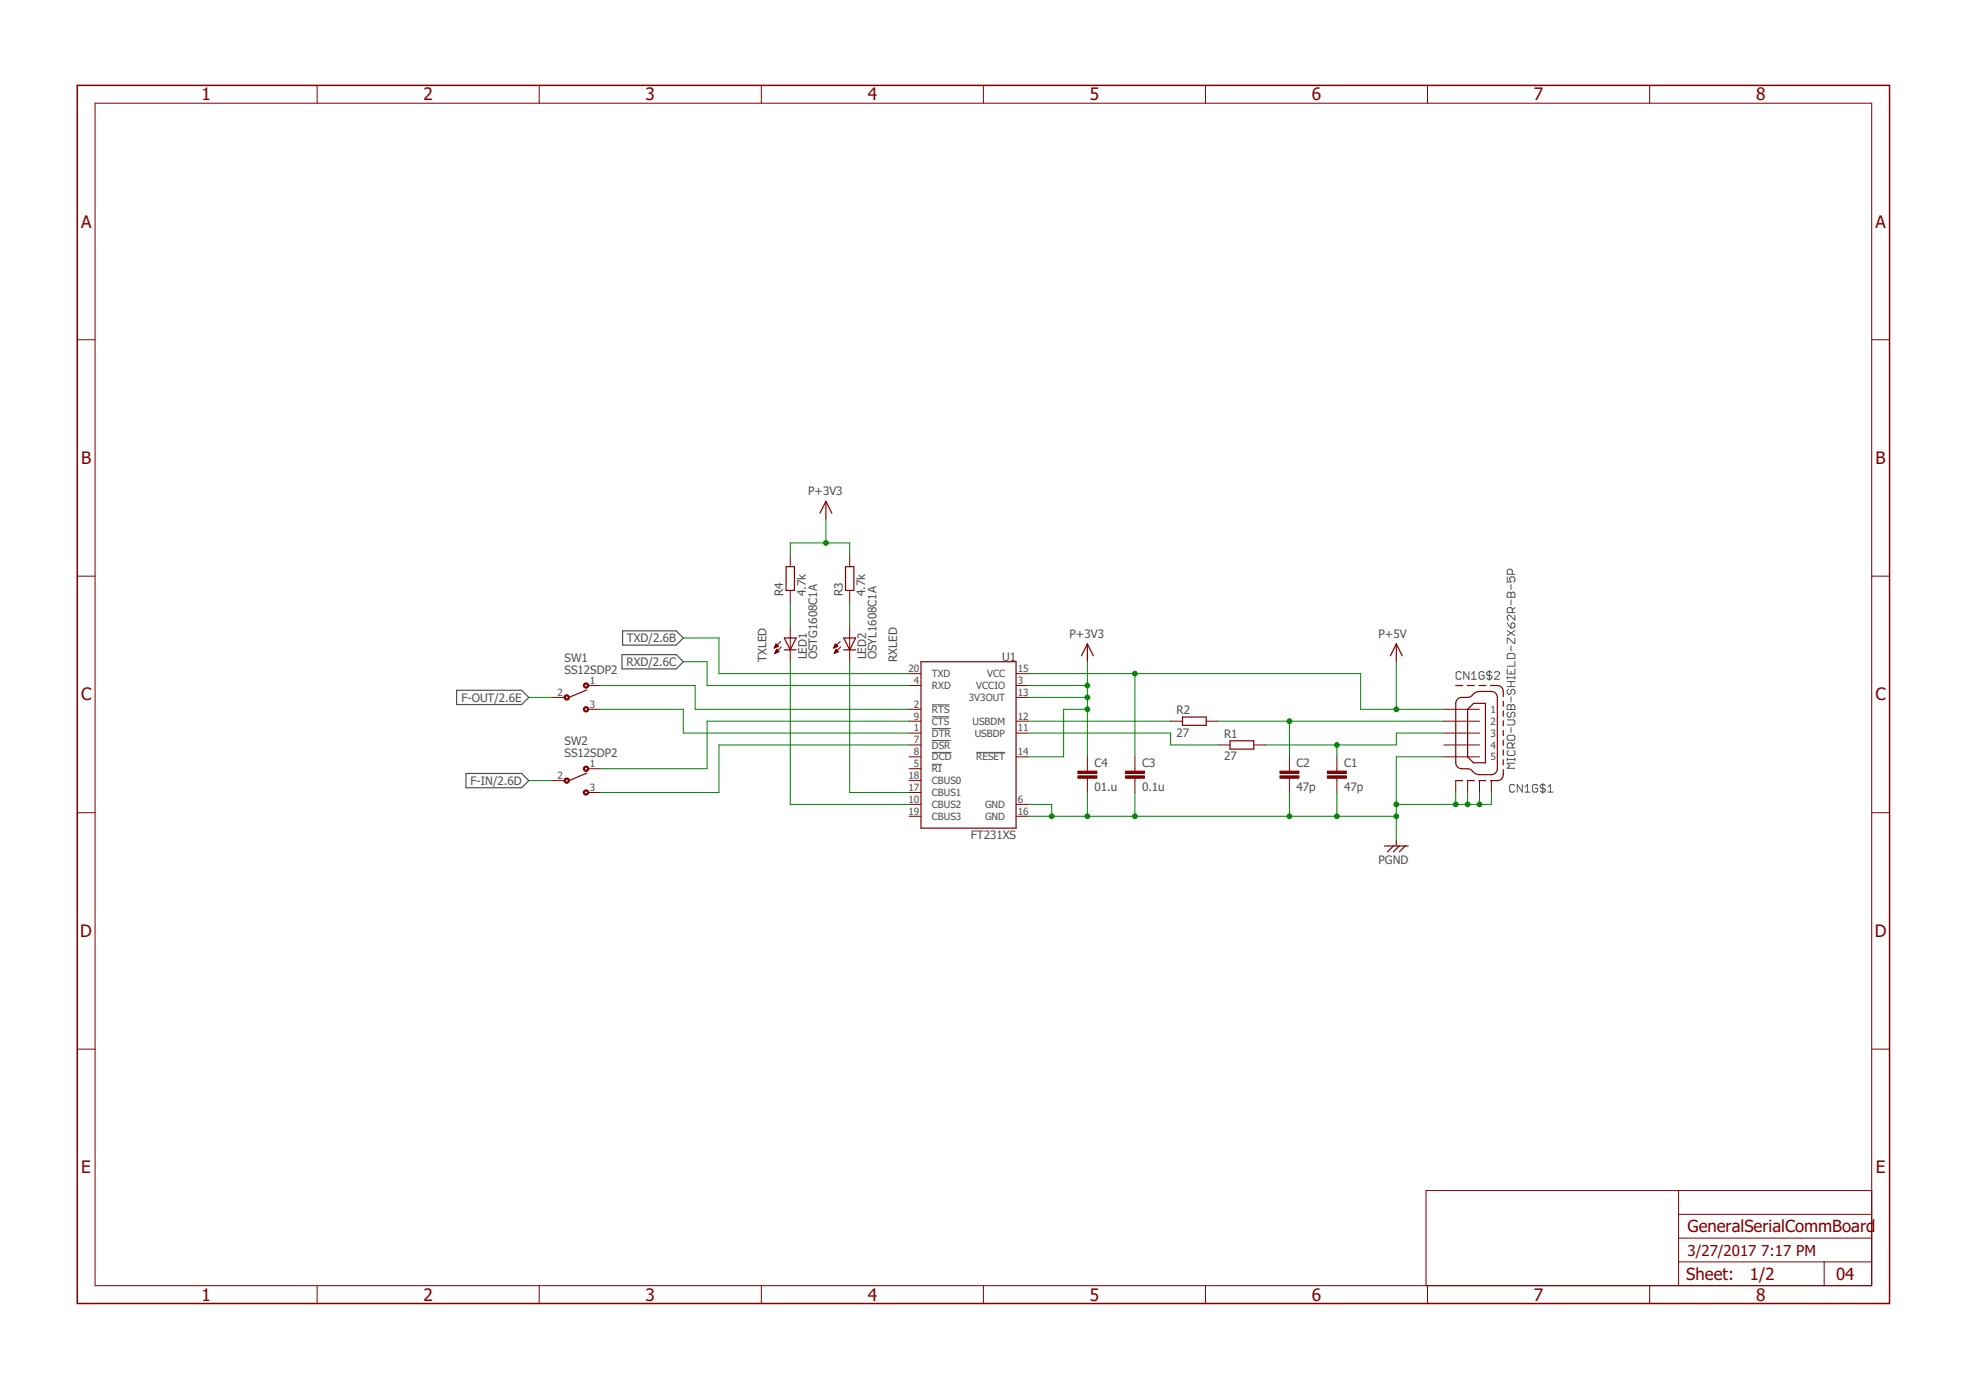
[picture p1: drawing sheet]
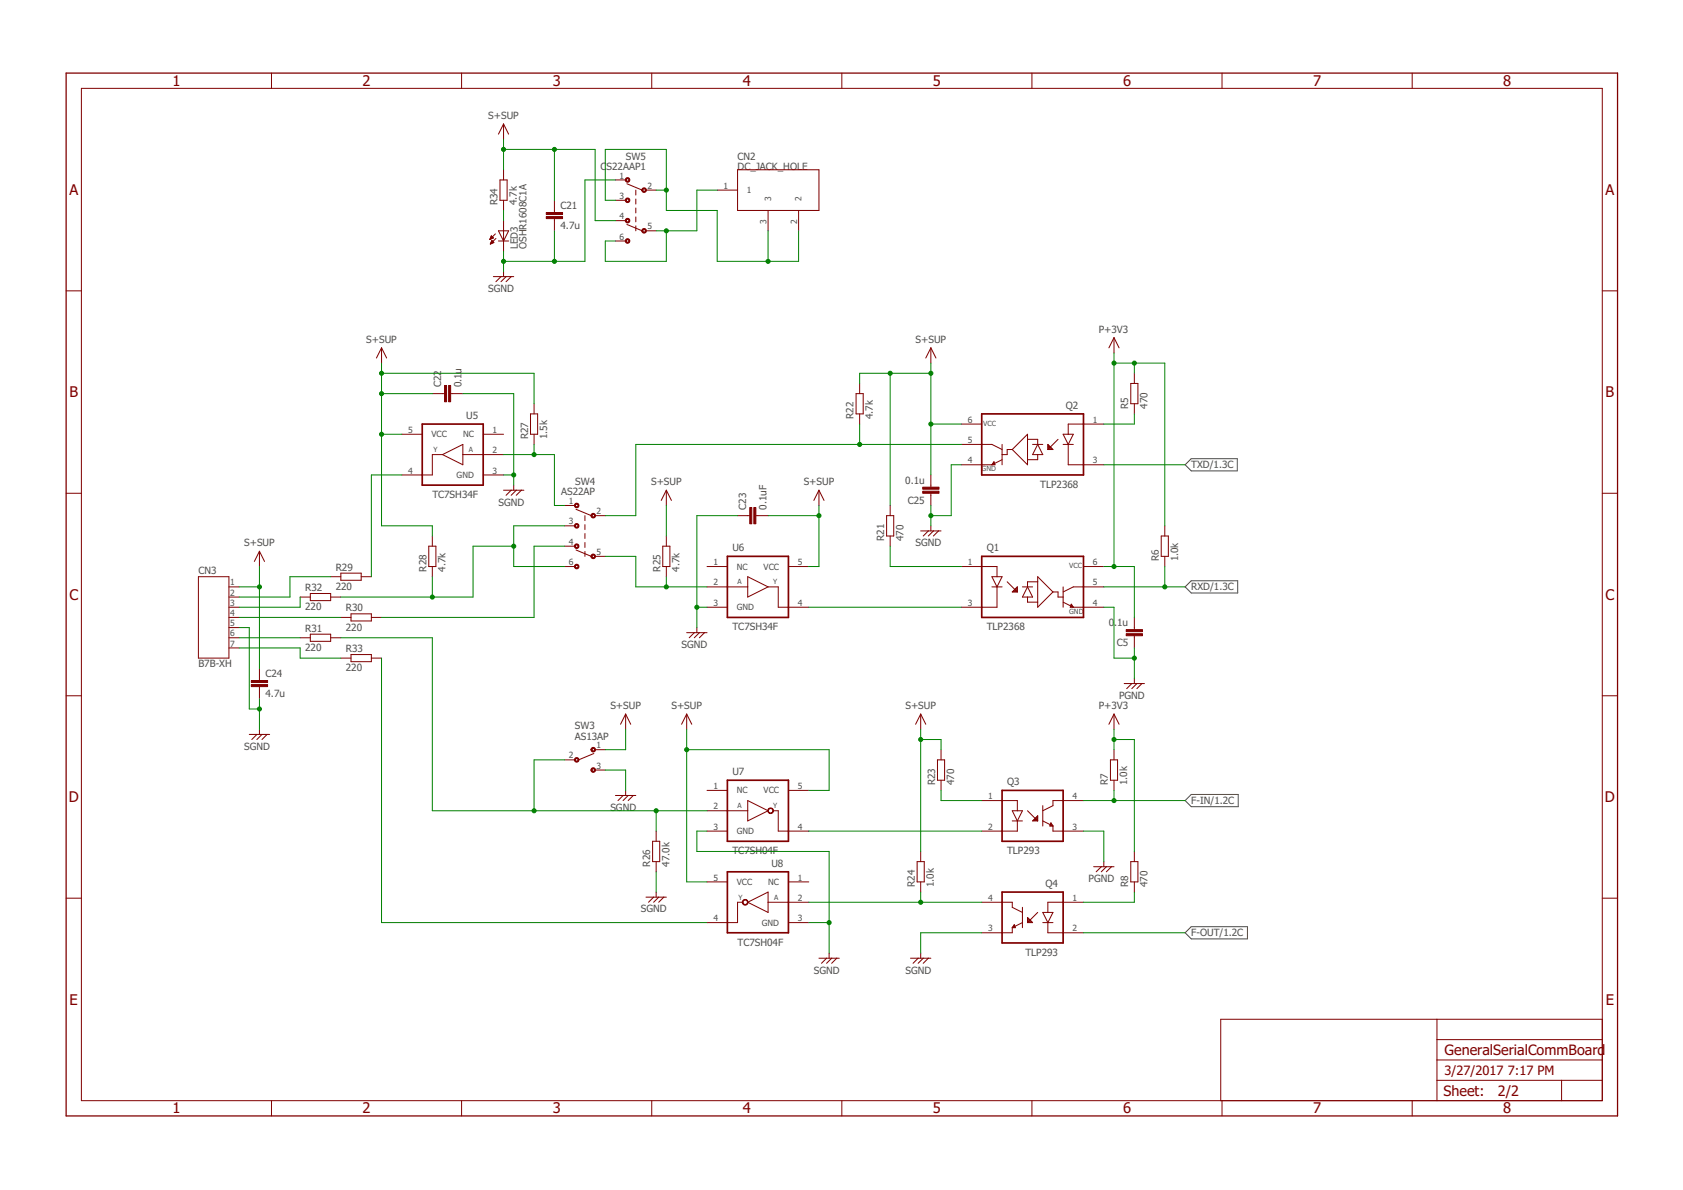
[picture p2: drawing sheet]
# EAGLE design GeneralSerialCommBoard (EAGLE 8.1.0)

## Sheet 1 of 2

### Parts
C1  47p  C-EUC0603  [C0603]
C2  47p  C-EUC0603  [C0603]
C3  0.1u  C-EUC0603  [C0603]
C4  01.u  C-EUC0603  [C0603]
CN1  MICRO-USB-SHIELD-ZX62R-B-5P  [ZX62R-B-5P]
LED1  OSTG1608C1A  [1608SMD]
LED2  OSYL1608C1A  [1608SMD]
R1  27  R-EU_R0603  [R0603]
R2  27  R-EU_R0603  [R0603]
R3  4.7k  R-EU_R0603  [R0603]
R4  4.7k  R-EU_R0603  [R0603]
SW1  SS12SDP2  [SS12SDP2]
SW2  SS12SDP2  [SS12SDP2]
U1  FT231XS  [SSOP20_L]

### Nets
CBUS1: LED2.K(C) U1.17(CBUS1)
CBUS2: LED1.K(C) U1.10(CBUS2)
CTS: SW2.1(T1) U1.9(!CTS)
DSR: SW2.3(T3) U1.7(!DSR)
DTR: SW1.3(T3) U1.1(!DTR)
F-IN: SW2.2(COM2) ; also sheet 2
F-OUT: SW1.2(COM2) ; also sheet 2
N$2: C1.1 CN1.3 R1.2
N$3: C2.1 CN1.2 R2.2
N$7: LED2.A R3.1
N$8: LED1.A R4.1
N$23: R2.1 U1.12(USBDM)
N$33: R1.1 U1.11(USBDP)
P+3V3: C4.1 R3.2 R4.2 U1.3(VCCIO) U1.13(3V3OUT) U1.14(!RESET) ; also sheet 2
P+5V: C3.1 CN1.1 U1.15(VCC)
PGND: C1.2 C2.2 C3.2 C4.2 CN1.5 CN1.M1(S1) CN1.M2(S2) CN1.M3(S3) CN1.M4(S4) U1.6(GND) U1.16(GND) ; also sheet 2
RTS: SW1.1(T1) U1.2(!RTS)
RXD: U1.4(RXD) ; also sheet 2
TXD: U1.20(TXD) ; also sheet 2
Unconnected: CN1.4 U1.5(!RI) U1.8(!DCD) U1.18(CBUS0) U1.19(CBUS3)

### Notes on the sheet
- TXLED | RXLED
- 04

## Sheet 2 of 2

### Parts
C5  0.1u  C-EUC0603  [C0603]
C21  4.7u  C-EUC1206  [C1206]
C22  0.1u  C-EUC0603  [C0603]
C23  0.1uF  C-EUC0603  [C0603]
C24  4.7u  C-EUC1206  [C1206]
C25  0.1u  C-EUC0603  [C0603]
CN2  DC_JACK_HOLE  [DC_JACK_HOLE]
CN3  B7B-XH  [B7B-XH]
LED3  OSHR1608C1A  [1608SMD]
Q1  TLP2368  [SO6-5PIN]
Q2  TLP2368  [SO6-5PIN]
Q3  TLP293  [SO4]
Q4  TLP293  [SO4]
R5  470  R-EU_R0603  [R0603]
R6  1.0k  R-EU_R0603  [R0603]
R7  1.0k  R-EU_R0603  [R0603]
R8  470  R-EU_R0603  [R0603]
R21  470  R-EU_R0603  [R0603]
R22  4.7k  R-EU_R0603  [R0603]
R23  470  R-EU_R0603  [R0603]
R24  1.0k  R-EU_R0603  [R0603]
R25  4.7k  R-EU_R0603  [R0603]
R26  47.0k  R-EU_R0603  [R0603]
R27  1.5k  R-EU_R0603  [R0603]
R28  4.7k  R-EU_R0603  [R0603]
R29  220  R-EU_R0603  [R0603]
R30  220  R-EU_R0603  [R0603]
R31  220  R-EU_R0603  [R0603]
R32  220  R-EU_R0603  [R0603]
R33  220  R-EU_R0603  [R0603]
R34  4.7k  R-EU_R0603  [R0603]
SW3  AS13AP  [AS13AP]
SW4  AS22AP  [AS22AP]
SW5  CS22AAP1  [CS22AAP1]
U5  TC7SH34F  [SMV]
U6  TC7SH34F  [SMV]
U7  TC7SH04F  [SMV]
U8  TC7SH04F  [SMV]

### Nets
F-IN: Q3.4(C) R7.1 ; also sheet 1
F-OUT: Q4.2(K) ; also sheet 1
N$6: CN2.1 SW5.5(COM5) SW5.6(T6)
N$11: CN2.2 CN2.3 SW5.2(COM2) SW5.3(T3)
N$12: Q2.1(A) R5.1
N$13: Q2.5(VO) R22.1 SW4.2(COM2)
N$14: Q4.1(A) R8.1
N$15: CN3.2 R29.1
N$16: CN3.3 R32.1
N$17: CN3.4 R30.1
N$18: CN3.6 R31.1
N$19: CN3.7 R33.1
N$20: R29.2 U5.4(Y)
N$21: R28.1 R32.2 SW4.3(T3) SW4.6(T6)
N$22: R27.1 SW4.1(T1) U5.2(A)
N$24: Q1.1(A) R21.1
N$25: R30.2 SW4.4(T4)
N$26: R25.1 SW4.5(COM5) U6.2(A)
N$27: Q1.3(K) U6.4(Y)
N$28: Q3.1(A) R23.1
N$29: Q3.2(K) U7.4(Y)
N$30: Q4.4(C) R24.1 U8.2(A)
N$31: R26.2 R31.2 SW3.2(COM2) U7.2(A)
N$32: R33.2 U8.4(Y)
N$41: LED3.A R34.1
P+3V3: C5.2 Q1.6(VCC) R5.2 R6.2 R7.2 R8.2 ; also sheet 1
PGND: C5.1 Q1.4(GND) Q3.3(E) ; also sheet 1
RXD: Q1.5(VO) R6.1 ; also sheet 1
S+SUP: C21.1 C22.1 C23.2 C24.1 C25.2 CN3.1 Q2.6(VCC) R21.2 R22.2 R23.2 R24.2 R25.2 R27.2 R28.2 R34.2 SW3.1(T1) SW5.4(T4) U5.5(VCC) U6.5(VCC) U7.5(VCC) U8.5(VCC)
SGND: C21.2 C22.2 C23.1 C24.2 C25.1 CN3.5 LED3.K(C) Q2.4(GND) Q4.3(E) R26.1 SW3.3(T3) SW5.1(T1) U5.3(GND) U6.3(GND) U7.3(GND) U8.3(GND)
TXD: Q2.3(K) ; also sheet 1
Unconnected: U5.1(NC) U6.1(NC) U7.1(NC) U8.1(NC)

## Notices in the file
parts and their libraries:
hirose: Copyright (C) 2016, Naoya Imai
ftdi: Copyright (C) sparkfun
